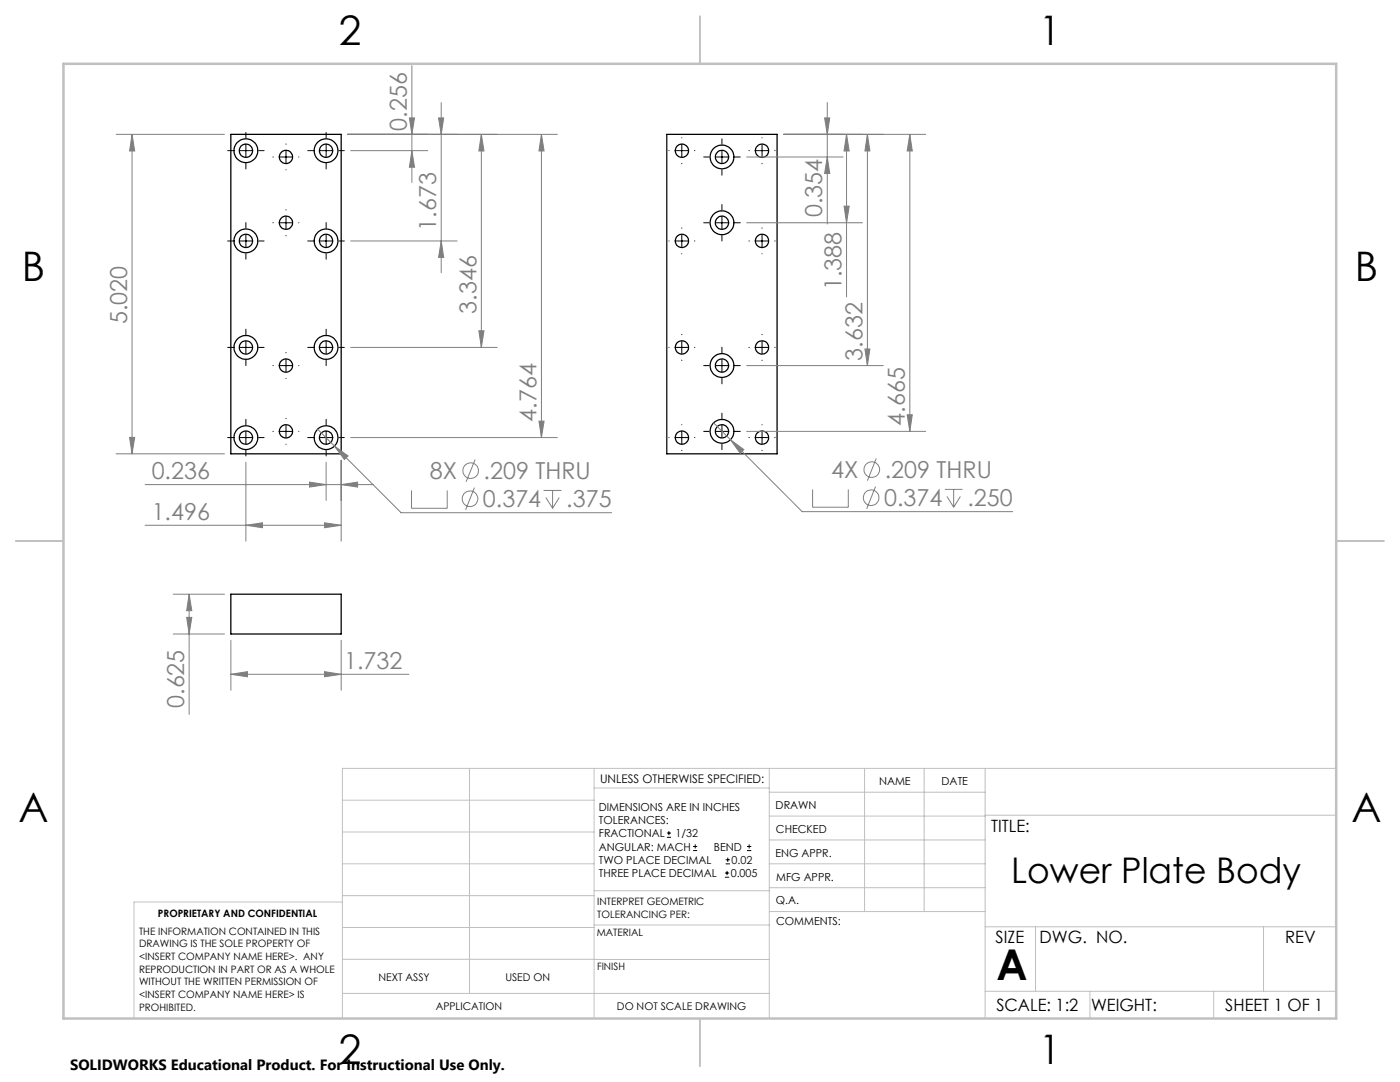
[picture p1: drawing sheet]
<svg xmlns="http://www.w3.org/2000/svg" width="279mm" height="216mm" viewBox="0 0 279 216" stroke-linecap="round" stroke-linejoin="round" font-family="sans-serif">
<g fill="none" stroke="#000" stroke-width=".25">
<path d="M46.1 26.8h22v63.8h-22zM133.1 26.8h22v63.8h-22zM46.1 118.6h22v7.9h-22z"/>
<circle cx="49.1" cy="30.1" r="2.37"/>
<circle cx="49.1" cy="30.1" r="1.33"/>
<circle cx="57.1" cy="31.3" r="1.33"/>
<circle cx="65.1" cy="30.1" r="2.38"/>
<circle cx="65.1" cy="30.1" r="1.32"/>
<circle cx="136.1" cy="30.1" r="1.32"/>
<circle cx="144.1" cy="31.3" r="1.33"/>
<circle cx="144.1" cy="31.3" r="2.38"/>
<circle cx="152.1" cy="30.1" r="1.33"/>
<circle cx="49.1" cy="48.1" r="2.37"/>
<circle cx="49.1" cy="48.1" r="1.33"/>
<circle cx="57.1" cy="44.4" r="1.34"/>
<circle cx="65.1" cy="48.1" r="2.38"/>
<circle cx="65.1" cy="48.1" r="1.32"/>
<circle cx="136.1" cy="48.1" r="1.32"/>
<circle cx="144.1" cy="44.4" r="1.34"/>
<circle cx="144.1" cy="44.4" r="2.38"/>
<circle cx="152.1" cy="48.1" r="1.33"/>
<circle cx="49.1" cy="69.3" r="1.34"/>
<circle cx="49.1" cy="69.3" r="2.37"/>
<circle cx="57.1" cy="72.9" r="1.33"/>
<circle cx="65.1" cy="69.3" r="1.33"/>
<circle cx="65.1" cy="69.3" r="2.38"/>
<circle cx="136.1" cy="69.3" r="1.33"/>
<circle cx="144.1" cy="72.9" r="1.33"/>
<circle cx="144.1" cy="72.9" r="2.38"/>
<circle cx="152.1" cy="69.3" r="1.34"/>
<circle cx="49.1" cy="87.3" r="2.37"/>
<circle cx="49.1" cy="87.3" r="1.33"/>
<circle cx="57.1" cy="86.1" r="1.33"/>
<circle cx="65.1" cy="87.3" r="2.38"/>
<circle cx="65.1" cy="87.3" r="1.32"/>
<circle cx="136.1" cy="87.3" r="1.32"/>
<circle cx="144.1" cy="86.1" r="1.33"/>
<circle cx="144.1" cy="86.1" r="2.37"/>
<circle cx="152.1" cy="87.3" r="1.33"/>
</g>
<g fill="none" stroke="#808080" stroke-width=".2">
<path d="M82.2 13.1v23.3M23.2 26.8h21.6M26.4 26.8l.5 3.3h-1zM26.4 26.8v63.8M69.4 26.8h41.8M70 30.1h15.4M81.7 23.5h1l-.5 3.3zM82.2 30.1l.5 3.3h-1zM87.5 23.5h1l-.4 3.3zM88.1 20.5v33.9M96.1 26.8l.5 3.3h-1zM96.1 26.8v42.5"/>
<path d="M108.1 26.8l.5 3.3h-1zM108.1 26.8v60.5M149 31.3h19.3M156.4 26.8h28.3M164.6 23.5h1l-.5 3.3zM165.1 31.3l.5 3.3h-1zM165.1 20.5v24.2M168.9 26.8l.6 3.3h-1zM168.9 26.8v32.4M173.1 26.8l.5 3.3h-1zM173.1 26.8v46.2M181.6 26.8l.5 3.3h-1.1z"/>
<path d="M181.6 26.8v59.3M70 48.1h21.2M88.1 48.1l.4 3.3h-1zM149 44.4h23.1M168.5 41.1h1l-.6 3.3zM70 69.3h29.2M95.6 66h1l-.5 3.3zM149 73h27.3M172.6 69.6h1l-.5 3.4zM23.2 90.6h21.6M25.9 87.3h1l-.5 3.3zM29 96.7h45.4"/>
<path d="M49.1 92.3v15.7M61.8 96.2l3.3 .5-3.3 .5zM63.4 85.7l16.6 16.6h42.1M65.1 92.3v7.6M66.7 89l2.8 2-.8 .7zM68.1 96.7l3.3-.5v1zM68.1 91.8v16.2M70 87.3h41.2M82.1 97.9v3.5h7.2v-3.5M94.7 97.3l-1.8 4.4M94.8 91.7l-1.8 4.4M107.6 84h1l-.5 3.3z"/>
<path d="M108.5 97.9h3.5M108.9 99.3l1.4 2.1M110.3 97.9v3.5M111.6 99.3l-1.3 2.1M142.4 84.4l3.4 3.3M145.8 87.7l2.6 2-.7 .8zM145.8 87.7l14.3 14.4h42M149 86.1h35.7M162.2 97.6v3.6h7.1v-3.6M174.7 97.1l-1.7 4.4M174.9 91.5l-1.8 4.4M181 82.8h1.1l-.5 3.3z"/>
<path d="M188.6 97.6h3.5M189 99.1l1.3 2.1M190.3 97.6v3.6M191.7 99.1l-1.4 2.1M29 104.8h39.1M34.6 118.6h10.2M37.7 118.6l.6 3.2h-1zM37.7 118.6v24M49.1 104.8l3.3-.5v1zM64.8 104.3l3.3 .5-3.3 .5zM34.6 126.5h10.2M37.3 123.2h1l-.6 3.3z"/>
<path d="M46.1 134.5l3.3-.5v1zM46.1 127.8v9.9M46.1 134.5h35.5M64.8 134l3.3 .5-3.3 .5zM68.1 127.8v9.9"/>
<circle cx="93.8" cy="99.5" r="1.56"/>
<circle cx="93.9" cy="93.9" r="1.56"/>
<circle cx="173.8" cy="99.3" r="1.56"/>
<circle cx="174" cy="93.7" r="1.56"/>
</g>
<g fill="none" stroke="#000" stroke-width=".2">
<path d="M45.4 30.1h1.1M47.8 30.1h2.5M49.1 26.4v1.1M49.1 28.8v2.5M49.1 32.6v1.1M51.6 30.1h1.1M54.5 31.3h.1M55.8 31.3h2.5M57.1 28.7v.1M57.1 30.1v2.5M57.1 33.9h.1M59.6 31.3h.1"/>
<path d="M61.4 30.1h1.1M63.8 30.1h2.6M65.1 26.4v1.1M65.1 28.8v2.5M65.1 32.6v1.1M67.6 30.1h1.1M133.5 30.1h.1M134.8 30.1h2.5M136.1 27.5h.1M136.1 28.8v2.5M136.1 32.6v.1M138.6 30.1h.1"/>
<path d="M140.4 31.3h1.1M142.8 31.3h2.5M144.1 27.7v1.1M144.1 30.1v2.5M144.1 33.9v1.1M146.6 31.3h1.1M149.5 30.1h.1M150.8 30.1h2.6M152.1 27.5h.1M152.1 28.8v2.5M152.1 32.6v.1M154.6 30.1h.1"/>
<path d="M45.4 48.1h1.1M47.8 48.1h2.5M49.1 44.4v1.1M49.1 46.8v2.6M49.1 50.6v1.1M51.6 48.1h1.1M54.5 44.4h.1M55.8 44.4h2.5M57.1 41.8v.1M57.1 43.2v2.5M57.1 47v.1M59.6 44.4h.1"/>
<path d="M61.4 48.1h1.1M63.8 48.1h2.6M65.1 44.4v1.1M65.1 46.8v2.6M65.1 50.6v1.1M67.6 48.1h1.1M133.5 48.1h.1M134.8 48.1h2.5M136.1 45.5h.1M136.1 46.8v2.6M136.1 50.6v.1M138.6 48.1h.1"/>
<path d="M140.4 44.4h1.1M142.8 44.4h2.5M144.1 40.8v1.1M144.1 43.2v2.5M144.1 47v1.1M146.6 44.4h1.1M149.5 48.1h.1M150.8 48.1h2.6M152.1 45.5h.1M152.1 46.8v2.6M152.1 50.6v.1M154.6 48.1h.1"/>
<path d="M45.4 69.3h1.1M47.8 69.3h2.5M49.1 65.7v1.1M49.1 68.1v2.5M49.1 71.9v1.1M51.6 69.3h1.1M54.5 73h.1M55.8 73h2.5M57.1 70.3v.1M57.1 71.7v2.5M57.1 75.5h.1M59.6 73h.1"/>
<path d="M61.4 69.3h1.1M63.8 69.3h2.6M65.1 65.7v1.1M65.1 68.1v2.5M65.1 71.9v1.1M67.6 69.3h1.1M133.5 69.3h.1M134.8 69.3h2.5M136.1 66.7v.1M136.1 68.1v2.5M136.1 71.9h.1M138.6 69.3h.1"/>
<path d="M140.4 73h1.1M142.8 73h2.5M144.1 69.3v1.1M144.1 71.7v2.5M144.1 75.5v1.1M146.6 73h1.1M149.5 69.3h.1M150.8 69.3h2.6M152.1 66.7v.1M152.1 68.1v2.5M152.1 71.9h.1M154.6 69.3h.1"/>
<path d="M45.4 87.3h1.1M47.8 87.3h2.5M49.1 83.7v1.1M49.1 86v2.6M49.1 89.9v1.1M51.6 87.3h1.1M54.5 86.1h.1M55.8 86.1h2.5M57.1 83.5h.1M57.1 84.8v2.5M57.1 88.6v.1M59.6 86.1h.1"/>
<path d="M61.4 87.3h1.1M63.8 87.3h2.6M65.1 83.7v1.1M65.1 86v2.6M65.1 89.9v1.1M67.6 87.3h1.1M133.5 87.3h.1M134.8 87.3h2.5M136.1 84.7v.1M136.1 86v2.6M136.1 89.9h.1M138.6 87.3h.1"/>
<path d="M140.4 86.1h1.1M142.8 86.1h2.5M144.1 82.4v1.1M144.1 84.8v2.5M144.1 88.6v1.1M146.6 86.1h1.1M149.5 87.3h.1M150.8 87.3h2.6M152.1 84.7v.1M152.1 86v2.6M152.1 89.9h.1M154.6 87.3h.1"/>
<path d="M133.1 167.1h.8M133.1 166.2h.8M133.5 165.8v.9M138.3 169.7h.8M138.3 168.9h.8M138.7 168.5v.8M144.7 175h.8M144.7 174.2h.8M144.8 172.4h.9M144.8 171.6h.9M145.1 173.8v.8M145.2 171.1v.9"/>
<path d="M149.1 169.7h.8M149.1 168.9h.8M149.5 168.5v.8"/>
</g>
<g fill="none" stroke="#c0c0c0" stroke-width=".2">
<path d="M68.3 159.7h50.3M93.7 153.3v44.9M118.6 153.3v49.9M118.6 157.2h34.9M153.5 153.3v49.9M153.5 158.1h43.1M172.5 153.3v28.6M184.4 153.3v28.6M196.6 153.3v49.9M266.7 153.3h-198.4v49.9M68.3 178.7h50.3M68.3 172.4h50.3"/>
<path d="M68.3 166h50.3M68.3 180h-41.6v23.2M118.6 177.7h35M153.5 167.6h43.1M153.5 162.8h43.1M153.5 172.4h43.1M153.5 177.1h43.1M196.6 162.7h70.1M68.3 198.2h85.2M68.3 191.4l85.2 .1M68.3 185.1h50.3M118.6 184.6h35"/>
<path d="M153.6 181.9h43M196.6 197.8h70.1M196.6 184.9h70.1M206.7 184.9v12.9M217.5 197.8v5.4M242.2 197.8v5.4M252.2 184.9v12.9"/>
</g>
<path d="M139.7 3.2v9.5M3.1 107.9h9.6M266.7 107.9h9.5M139.7 203.2v9.6" fill="none" stroke="#c0c0c0" stroke-width=".25"/>
<path d="M12.7 12.7h254v190.5h-254z" fill="none" stroke="#c0c0c0" stroke-width=".5"/>
<g fill="#808080">
<path d="M49.1 104.8l3.3-.5v1zM64.8 104.3l3.3 .5-3.3 .5zM61.8 96.2l3.3 .5-3.3 .5zM68.1 96.7l3.3-.5v1zM66.7 89l2 2.7 .8-.7zM46.1 134.5l3.3-.5v1zM64.8 134l3.3 .5-3.3 .5zM145.8 87.7l1.9 2.8 .7-.8z"/>
<path d="M82.2 30.1l.5 3.3h-1zM81.7 23.5h1l-.5 3.3zM88.1 48.1l.4 3.3h-1zM87.5 23.5h1l-.4 3.3zM95.6 66h1l-.5 3.3zM96.1 26.8l.5 3.3h-1zM107.6 84h1l-.5 3.3zM108.1 26.8l.5 3.3h-1zM37.3 123.2h1l-.6 3.3zM37.7 118.6l.6 3.2h-1zM165.1 31.3l.5 3.3h-1zM164.6 23.5h1l-.5 3.3z"/>
<path d="M26.4 26.8l.5 3.3h-1zM25.9 87.3h1l-.5 3.3zM168.9 26.8l.6 3.3h-1zM168.5 41.1h1l-.6 3.3zM173.1 26.8l.5 3.3h-1zM172.6 69.6h1l-.5 3.4zM181.6 26.8l.5 3.3h-1.1zM181 82.8h1.1l-.5 3.3z"/>
</g>
<text font-size="8.5" x="198.9" y="195.5">A</text>
<g font-size="8.1">
<text x="67.6" y="8.9">2</text>
<text x="207.3" y="8.9">1</text>
<text x="4.4" y="56.2">B</text>
<text x="270.4" y="56.2">B</text>
<text x="3.7" y="164.1">A</text>
<text x="269.7" y="164.1">A</text>
<text x="67.6" y="212.4">2</text>
<text x="207.3" y="212.4">1</text>
</g>
<text font-size="7.1" x="201.8" y="176.1">Lower Plate Body</text>
<g font-size="4.7" fill="#808080">
<text x="81.2" y="26.1" transform="rotate(-90 81.2 26.1)">0.256</text>
<text x="87" y="46" transform="rotate(-90 87 46)">1.673</text>
<text x="164.1" y="43.4" transform="rotate(-90 164.1 43.4)">0.354</text>
<text x="168" y="57.9" transform="rotate(-90 168 57.9)">1.388</text>
<text x="25.4" y="64.7" transform="rotate(-90 25.4 64.7)">5.020</text>
<text x="95.1" y="62.6" transform="rotate(-90 95.1 62.6)">3.346</text>
<text x="172.1" y="72" transform="rotate(-90 172.1 72)">3.632</text>
<text x="107.1" y="84.2" transform="rotate(-90 107.1 84.2)">4.764</text>
<text x="180.6" y="85" transform="rotate(-90 180.6 85)">4.665</text>
<text x="30.3" y="95.7">0.236</text>
<text x="85.8" y="95.6">8X</text>
<text x="96.5" y="95.6">.209 THRU</text>
<text x="165.9" y="95.4">4X</text>
<text x="176.6" y="95.4">.209 THRU</text>
<text x="96.4" y="101.2">0.374</text>
<text x="113" y="101.2">.375</text>
<text x="176.4" y="101">0.374</text>
<text x="193.1" y="101">.250</text>
<text x="30.3" y="103.8">1.496</text>
<text x="68.7" y="133.5">1.732</text>
<text x="36.8" y="141.3" transform="rotate(-90 36.8 141.3)">0.625</text>
</g>
<g font-size="3.4">
<text x="197.8" y="166">TITLE:</text>
<text x="198.7" y="188.1">SIZE</text>
<text x="207.5" y="188.1">DWG. NO.</text>
<text x="256.5" y="188.2">REV</text>
<text x="198.8" y="201.7">SCALE: 1:2</text>
<text x="217.7" y="201.8">WEIGHT:</text>
<text x="244.5" y="201.7">SHEET 1 OF 1</text>
</g>
<text font-size="3" x="14" y="213.5">SOLIDWORKS Educational Product. For Instructional Use Only.</text>
<text font-size="2.4" x="119.8" y="156.2">UNLESS OTHERWISE SPECIFIED:</text>
<g font-size="2.2">
<text x="119.5" y="161.8">DIMENSIONS ARE IN INCHES</text>
<text x="154.8" y="161.4">DRAWN</text>
<text x="175.4" y="156.6">NAME</text>
<text x="187.9" y="156.7">DATE</text>
<text x="119.5" y="164.4">TOLERANCES:</text>
<text x="119.5" y="167.1">FRACTIONAL</text>
<text x="134.8" y="167.1">1/32</text>
<text x="154.9" y="166.3">CHECKED</text>
<text x="119.5" y="169.7">ANGULAR: MACH</text>
<text x="119.5" y="172.4">TWO PLACE DECIMAL</text>
<text x="142.5" y="169.7">BEND</text>
<text x="146" y="172.4">0.02</text>
<text x="154.8" y="170.9">ENG APPR.</text>
<text x="119.5" y="175">THREE PLACE DECIMAL</text>
<text x="145.8" y="175">0.005</text>
<text x="154.9" y="175.7">MFG APPR.</text>
<text x="154.9" y="180.4">Q.A.</text>
<text x="154.9" y="184.6">COMMENTS:</text>
</g>
<g font-size="2.1">
<text x="75.5" y="195.7">NEXT ASSY</text>
<text x="100.9" y="195.7">USED ON</text>
<text x="86.9" y="201.5">APPLICATION</text>
<text x="123.1" y="201.6">DO NOT SCALE DRAWING</text>
</g>
<g font-size="2">
<text x="31.5" y="182.9">PROPRIETARY AND CONFIDENTIAL</text>
<text x="119.2" y="180.6">INTERPRET GEOMETRIC</text>
<text x="119.2" y="183.1">TOLERANCING PER:</text>
<text x="27.8" y="186.5">THE INFORMATION CONTAINED IN THIS</text>
<text x="27.8" y="189">DRAWING IS THE SOLE PROPERTY OF</text>
<text x="27.8" y="191.6">&lt;INSERT COMPANY NAME HERE&gt;. ANY</text>
<text x="119.1" y="186.7">MATERIAL</text>
<text x="27.8" y="194.1">REPRODUCTION IN PART OR AS A WHOLE</text>
<text x="27.8" y="196.6">WITHOUT THE WRITTEN PERMISSION OF</text>
<text x="119.1" y="193.5">FINISH</text>
<text x="27.8" y="199.1">&lt;INSERT COMPANY NAME HERE&gt; IS</text>
<text x="27.8" y="201.7">PROHIBITED.</text>
</g>
</svg>
